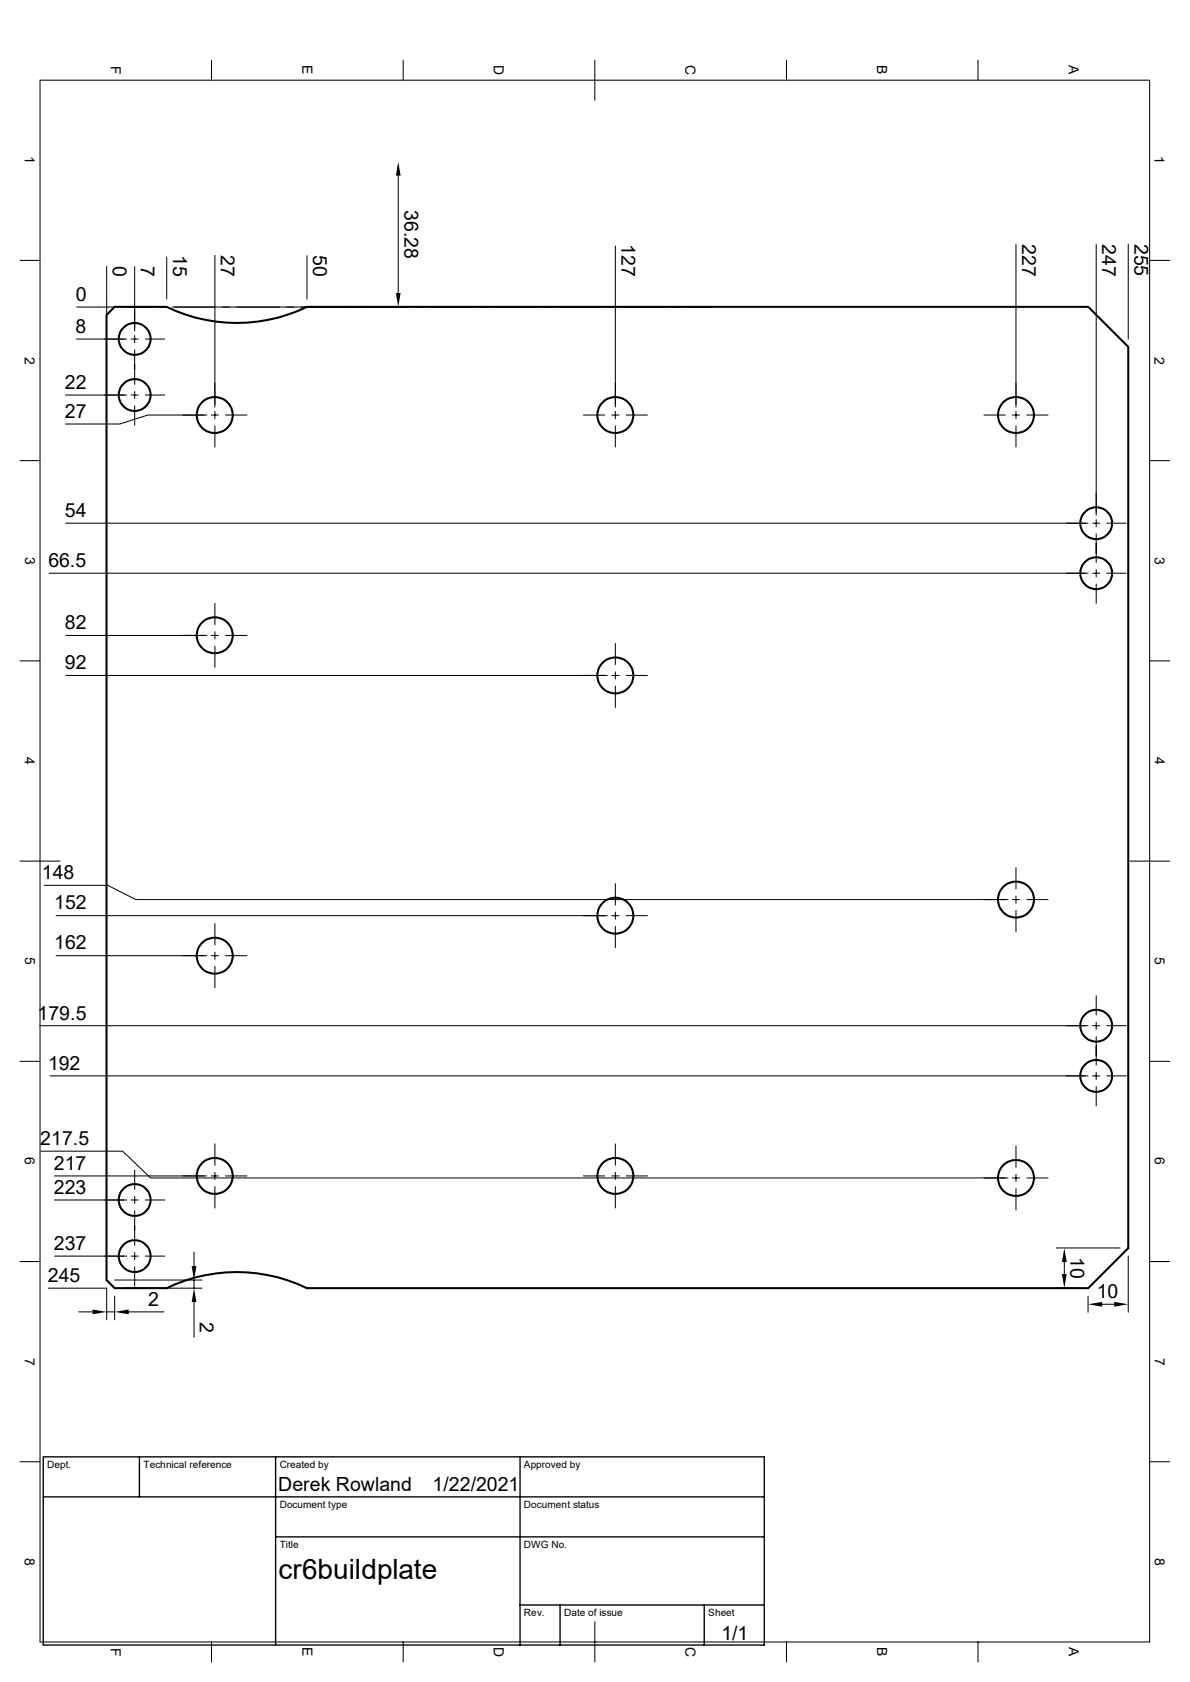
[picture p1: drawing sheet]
<svg xmlns="http://www.w3.org/2000/svg" width="297mm" height="420mm" viewBox="0 0 297 420" stroke-linecap="round" stroke-linejoin="round" font-family="sans-serif">
<g fill="none" stroke="#000" stroke-width=".51">
<path d="M26.6 78.7l2-2.1h13a40 40 0 0 0 35 0h195l10 10v225.1l-10 9.9h-195a40 40 0 0 0-35 0h-13l-2-2z"/>
<circle cx="33.6" cy="84.6" r="4"/>
<circle cx="33.6" cy="98.6" r="4"/>
<circle cx="53.6" cy="103.6" r="4.5"/>
<circle cx="153.6" cy="103.6" r="4.5"/>
<circle cx="253.6" cy="103.6" r="4.5"/>
<circle cx="273.6" cy="130.6" r="4"/>
<circle cx="53.6" cy="158.6" r="4.5"/>
<circle cx="273.6" cy="143.1" r="4"/>
<circle cx="153.6" cy="168.7" r="4.5"/>
<circle cx="53.6" cy="238.6" r="4.5"/>
<circle cx="153.6" cy="228.6" r="4.5"/>
<circle cx="253.6" cy="224.6" r="4.5"/>
<circle cx="273.6" cy="256.1" r="4"/>
<circle cx="273.6" cy="268.6" r="4"/>
<circle cx="33.6" cy="299.6" r="4"/>
<circle cx="53.6" cy="293.6" r="4.5"/>
<circle cx="153.6" cy="293.6" r="4.5"/>
<circle cx="253.6" cy="294.1" r="4.5"/>
<circle cx="33.6" cy="313.6" r="4"/>
</g>
<g fill="none" stroke="#000" stroke-width=".25">
<path d="M52.8 15v5M100.6 15v5M148.5 15v10M196.3 15v5M244.1 15v5M10 20h276.9v390h-276.9zM99.4 43.9v29.3M5 65h5M19.1 76.7h9.5M26.6 66.5v12.2M31.6 76.7h6M33.6 66.6v16"/>
<path d="M39.5 76.7h1.7M41.6 64.1v10.5M43 76.7h58.9M53.6 63.8v37.8M76.6 63.8v10.8M103.7 76.7h1.8M107.3 76.7h10.7M119.8 76.7h1.8M123.4 76.7h10.7M135.8 76.7h1.9M139.4 76.7h10.8M151.9 76.7h1.8"/>
<path d="M153.6 61.4v40.2M155.5 76.7h10.7M168 76.7h1.8M171.6 76.7h6M253.6 61v40.6M273.6 61v67.7M281.6 61v23.7M286.9 65h5M16.3 98.6h15.3M19.1 84.7h12.5M32.7 98.6h1.8M32.7 84.7h1.8"/>
<path d="M33.6 83.8v1.8M33.6 87.3v8.7M33.6 97.7v1.8M36.3 98.6h4.8M36.3 84.7h4.8M5 115h5M33.6 101.3v4.8M45.6 103.6h5.3M51.6 103.6h-14.7l-7 2.3h-13.6M52.7 103.6h1.8M53.6 102.7v1.9M53.6 106.3v5.3"/>
<path d="M56.3 103.6h5.3M145.6 103.6h5.3M152.7 103.6h1.8M153.6 102.7v1.9M153.6 106.3v5.3M156.3 103.6h5.3M245.6 103.6h5.3M252.7 103.6h1.8M253.6 102.7v1.9M253.6 106.3v5.3M256.3 103.6h5.3M286.9 115h5"/>
<path d="M16.4 130.6h255.2M272.7 130.6h1.8M273.6 129.8v1.7M273.6 133.3v7.2M276.3 130.6h4.8M12.3 143.1h259.3M16.4 158.7h35.2M52.7 158.7h1.8M53.6 150.7v5.3M53.6 157.7v1.9M56.3 158.7h5.3M272.7 143.1h1.8"/>
<path d="M273.6 142.2v1.9M273.6 145.8v4.9M276.3 143.1h4.8M5 165h5M16.4 168.7h135.2M53.6 161.3v5.3M152.7 168.7h1.8M153.6 160.7v5.2M153.6 167.8v1.7M153.6 171.3v5.4M156.3 168.7h5.3M286.9 165h5"/>
<path d="M5 215h10M253.6 216.6v5.4M281.9 215h10M11 221.1h15.9l7 3.5h217.7M14 228.6h137.6M14 238.6h37.6M52.7 238.6h1.8M53.6 230.6v5.4M53.6 237.7v1.8M56.3 238.6h5.3M152.7 228.6h1.8M153.6 220.6v5.4"/>
<path d="M153.6 227.8v1.7M153.6 231.3v5.3M156.3 228.6h5.3M245.6 224.6h5.3M252.7 224.6h1.8M253.6 223.7v1.9M253.6 227.3v5.3M256.3 224.6h5.3M9.9 256.1h261.7M53.6 241.3v5.3M272.7 256.1h1.8M273.6 248.6v4.8"/>
<path d="M273.6 255.2v1.8M273.6 258.8v7.1M276.3 256.1h4.8M5 265h5M12.5 268.6h259.1M272.7 268.6h1.8M273.6 267.8v1.7M273.6 271.3v4.8M276.3 268.6h4.8M286.9 265h5M10.2 287.4h20.4l7 6.7h214M13.6 293.6h38"/>
<path d="M13.6 299.6h18M32.7 299.6h1.8M33.6 292.1v4.9M33.6 298.7v1.8M36.3 299.6h4.8M52.7 293.6h1.8M53.6 285.6v5.4M53.6 292.7v1.8M53.6 296.3v5.3M56.3 293.6h5.3M145.6 293.6h5.3M152.7 293.6h1.8"/>
<path d="M153.6 285.6v5.4M153.6 292.7v1.8M153.6 296.3v5.3M156.3 293.6h5.3M245.6 294.1h5.3M252.7 294.1h1.8M253.6 286.1v5.4M253.6 293.2v1.8M253.6 296.8v5.3M256.3 294.1h5.3M5 315h5M13.6 313.6h18"/>
<path d="M28.6 319.6h21.8M32.7 313.6h1.8M33.6 302.3v8.6M33.6 312.7v1.8M33.6 316.3v4.8M36.3 313.6h4.8M48.4 312.6v3.5M48.4 319.6v2M263.7 311.6h15.9M265.6 315.1v3M281.6 313.6v14.1M286.9 315h5"/>
<path d="M12.1 321.6h14.5v8M19.6 327.6h3.5M26.6 327.6h2M28.6 323.6v6M30.6 321.6h19.8M32.1 327.6h8.8M48.4 325.1v8.8M263.7 321.6h5.9M271.6 323.6v4.1M275.1 325.7h3M5 365h5M286.9 365h5"/>
<path d="M52.8 410v5M100.6 410v5M148.5 405v10M196.3 410v5M244.1 410v5"/>
</g>
<path d="M10.8 373.8h180M10.8 363.8h180v47h-180zM34.8 363.8v10M68.8 363.8v47M129.8 363.8v47M68.8 383.8h122M129.8 400.8h61M139.8 400.8v10M175.8 400.8v10" fill="none" stroke="#000" stroke-width=".34"/>
<path d="M99.4 40.4l.6 3.5h-1.2zM98.8 73.2h1.2l-.6 3.5zM47.8 316.1h1.2l-.6 3.5zM265.6 311.6l.6 3.5h-1.2zM265 318.1h1.2l-.6 3.5zM23.1 327l3.5 .6-3.5 .6zM28.6 327.6l3.5-.6v1.2zM48.4 321.6l.6 3.5h-1.2zM271.6 325.7l3.5-.6v1.2zM278.1 325.1l3.5 .6-3.5 .6z" fill="#000"/>
<text font-size="7" x="69.5" y="394.3">cr6buildplate</text>
<g font-size="4.9">
<text x="101" y="52.4" transform="rotate(90 101 52.4)">36.28</text>
<text x="43.2" y="63.6" transform="rotate(90 43.2 63.6)">15</text>
<text x="55.1" y="63.6" transform="rotate(90 55.1 63.6)">27</text>
<text x="78.2" y="63.6" transform="rotate(90 78.2 63.6)">50</text>
<text x="155.1" y="60.9" transform="rotate(90 155.1 60.9)">127</text>
<text x="255.1" y="60.9" transform="rotate(90 255.1 60.9)">227</text>
<text x="275.1" y="60.9" transform="rotate(90 275.1 60.9)">247</text>
<text x="283.1" y="60.9" transform="rotate(90 283.1 60.9)">255</text>
<text x="28.2" y="66.3" transform="rotate(90 28.2 66.3)">0</text>
<text x="35.1" y="66.3" transform="rotate(90 35.1 66.3)">7</text>
<text x="18.9" y="75.1">0</text>
<text x="18.9" y="83.1">8</text>
<text x="16.2" y="97.2">22</text>
<text x="16.2" y="104.4">27</text>
<text x="16.2" y="129.1">54</text>
<text x="12.1" y="141.6">66.5</text>
<text x="16.2" y="157.1">82</text>
<text x="16.2" y="167.1">92</text>
<text x="10.5" y="219.5">148</text>
<text x="13.5" y="227.1">152</text>
<text x="13.5" y="237.1">162</text>
<text x="9.4" y="254.6">179.5</text>
<text x="12" y="267.1">192</text>
<text x="10" y="285.9">217.5</text>
<text x="13.5" y="292.1">217</text>
<text x="13.5" y="298.1">223</text>
<text x="13.5" y="312.1">237</text>
<text x="267.2" y="313.8" transform="rotate(90 267.2 313.8)">10</text>
<text x="11.9" y="320.1">245</text>
<text x="37" y="326.1">2</text>
<text x="49.9" y="330" transform="rotate(90 49.9 330)">2</text>
<text x="273.7" y="324.1">10</text>
<text x="69.4" y="372.2">Derek Rowland</text>
<text x="107.9" y="372.3">1/22/2021</text>
<text x="180" y="409.4">1/1</text>
</g>
<g font-size="3.5">
<text x="27.6" y="16.5" transform="rotate(90 27.6 16.5)">F</text>
<text x="75.5" y="16.3" transform="rotate(90 75.5 16.3)">E</text>
<text x="123.3" y="16.3" transform="rotate(90 123.3 16.3)">D</text>
<text x="171.1" y="16.3" transform="rotate(90 171.1 16.3)">C</text>
<text x="218.9" y="16.3" transform="rotate(90 218.9 16.3)">B</text>
<text x="266.8" y="16.3" transform="rotate(90 266.8 16.3)">A</text>
<text x="6.2" y="39" transform="rotate(90 6.2 39)">1</text>
<text x="288.2" y="39" transform="rotate(90 288.2 39)">1</text>
<text x="6.2" y="89" transform="rotate(90 6.2 89)">2</text>
<text x="288.2" y="89" transform="rotate(90 288.2 89)">2</text>
<text x="6.3" y="139" transform="rotate(90 6.3 139)">3</text>
<text x="288.2" y="139" transform="rotate(90 288.2 139)">3</text>
<text x="6.2" y="189" transform="rotate(90 6.2 189)">4</text>
<text x="288.2" y="189" transform="rotate(90 288.2 189)">4</text>
<text x="6.3" y="239" transform="rotate(90 6.3 239)">5</text>
<text x="288.2" y="239" transform="rotate(90 288.2 239)">5</text>
<text x="6.2" y="289" transform="rotate(90 6.2 289)">6</text>
<text x="288.2" y="289" transform="rotate(90 288.2 289)">6</text>
<text x="6.2" y="339" transform="rotate(90 6.2 339)">7</text>
<text x="288.2" y="339" transform="rotate(90 288.2 339)">7</text>
<text x="6.2" y="389" transform="rotate(90 6.2 389)">8</text>
<text x="288.2" y="389" transform="rotate(90 288.2 389)">8</text>
<text x="27.6" y="411.4" transform="rotate(90 27.6 411.4)">F</text>
<text x="75.5" y="411.3" transform="rotate(90 75.5 411.3)">E</text>
<text x="123.3" y="411.2" transform="rotate(90 123.3 411.2)">D</text>
<text x="171.1" y="411.2" transform="rotate(90 171.1 411.2)">C</text>
<text x="218.9" y="411.3" transform="rotate(90 218.9 411.3)">B</text>
<text x="266.8" y="411.3" transform="rotate(90 266.8 411.3)">A</text>
</g>
<g font-size="2.5">
<text x="11.8" y="366.6">Dept.</text>
<text x="35.8" y="366.6">Technical reference</text>
<text x="69.8" y="366.6">Created by</text>
<text x="130.8" y="366.6">Approved by</text>
<text x="69.8" y="376.6">Document type</text>
<text x="130.8" y="376.6">Document status</text>
<text x="69.8" y="386.6">Title</text>
<text x="130.8" y="386.6">DWG No.</text>
<text x="130.8" y="403.6">Rev.</text>
<text x="140.8" y="403.6">Date of issue</text>
<text x="176.8" y="403.6">Sheet</text>
</g>
</svg>
